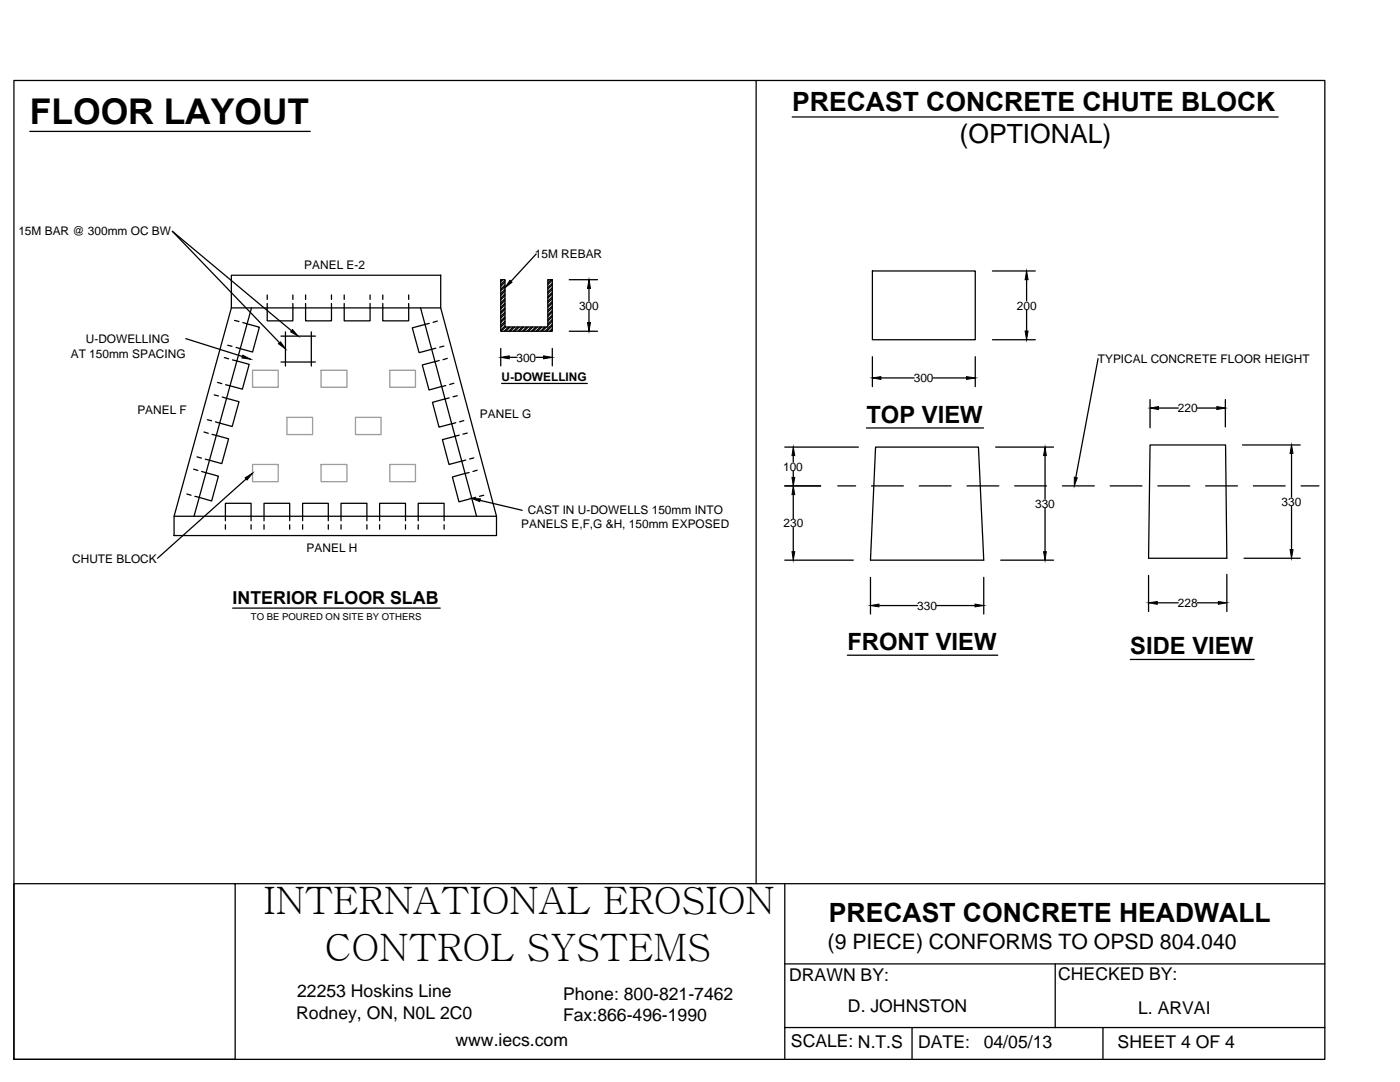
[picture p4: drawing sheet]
<svg xmlns="http://www.w3.org/2000/svg" width="279mm" height="216mm" viewBox="0 0 279 216" stroke-linecap="round" stroke-linejoin="round" font-family="sans-serif">
<!-- layer: 0 -->
<g fill="none" stroke="#000" stroke-width=".25">
<path d="M2.8 16.1h261.6v195.3h-261.6zM150.9 16.1v160.2M6 26.2h55.9M158.1 23.3h97M46.2 54.9h41.8v6.5h-41.8zM53.3 58.9v.8M58.4 58.9v.8M61 58.9v.8M66.2 58.9v.8M68.7 58.9v.8M73.9 58.9v.8M76.4 58.9v.8"/>
<path d="M81.6 58.9v.8M99.9 55.8h.9v9.4h8.5v-9.4h.9v10.3h-10.3zM100 55.8l-.1 .1M100.3 55.8l-.4 .4M100.8 56.3l-.9 .8M100.8 57.2l-.9 .8M100.8 58.1l-.9 .8M100.8 59l-.9 .8M100.8 59.9l-.9 .9M100.8 55.9l-.9 .9M100.8 56.9l-.9 .8M100.8 57.8l-.9 .8"/>
<path d="M100.8 58.6l-.9 .9M100.8 59.6l-.9 .8M107 50.7l-5 5.4M109.4 55.8l-.1 .1M110 55.8l-.7 .6M110.2 55.9l-.9 .9M110.2 56.8l-.9 .9M110.2 57.8l-.9 .8M110.2 58.6l-.9 .9M110.2 59.6l-.9 .8M110.2 56.5l-.9 .9M110.2 57.4l-.9 .9"/>
<path d="M110.2 58.3l-.9 .9M110.2 59.2l-.9 .9M113.6 55.8h5.6M117.5 57.5v2.6M174.1 54.1h20.5v13.7h-20.5zM198.1 54.1h8.5M204.9 55.8v4.2M37.1 67.6l11.3 3.5M42.7 78.8l.9 .2M43.4 76.3l.9 .3M44.4 79.2l3.3 1-1.4 4.9-3.3-.9M44.8 71.3l.8 .3"/>
<path d="M45.5 68.9l.8 .2M46.2 61.4l-11.5 41.6M46.4 71.8l3.3 .9-1.3 5-3.4-.9M46.8 63.9l.9 .2M48.5 64.4l3.3 .9-1.4 4.9-3.3-.9M50.2 61.4l-11.5 41.6M53.3 60.6v3.4h5.1v-3.4M56.1 67.1h6.8M56.1 72.2h6.8M57 66.2v6.8M58.2 66l-23.8-19.8 21.4 22.2M61 60.6v3.4h5.2v-3.4"/>
<path d="M62.1 66.2v6.8M68.7 60.6v3.4h5.2v-3.4M76.4 60.6v3.4h5.2v-3.4M83.9 61.4l11.2 41.6M84.8 64.7l-2.5 .7 1.3 5 2.6-.7M85.7 64.5l-.9 .2M86.8 72.2l-2.5 .6 1.3 5 2.6-.7M87 69.5l-.9 .2M87.3 64.1l-.9 .2M87.7 71.9l-.9 .3M88 61.4l11.1 41.6M88.6 69.1l-.9 .2"/>
<path d="M88.8 79.6l-2.5 .7 1.3 4.9 2.6-.6M89 76.9l-.9 .2M89.3 71.5l-.9 .3M89.6 79.4l-.8 .2M90.6 76.5l-.9 .2M91.3 79l-.9 .2M99.9 69.5v3.5M100.1 76.5h17.1M100.8 60.8l-.9 .9M100.8 61.7l-.9 .9M100.8 62.6l-.9 .9M100.8 63.5l-.9 .9"/>
<path d="M100.8 64.4l-.9 .9M100.8 60.5l-.9 .9M100.8 61.4l-.9 .8M100.8 62.3l-.9 .8M100.8 63.2l-.9 .9M100.8 64.1l-.9 .9M100.8 65l-.9 .9M100.9 65.2l-.9 .9M101.5 65.2l-.9 .9M101.6 71.3h1.6M101.8 65.2l-.8 .9M102.4 65.2l-.9 .9"/>
<path d="M102.7 65.2l-.9 .9M103.3 65.2l-.9 .9M103.6 65.2l-.8 .9M104.2 65.2l-.8 .9M104.5 65.2l-.8 .9M105.1 65.2l-.8 .9M105.4 65.2l-.8 .9M106 65.2l-.8 .9M106.3 65.2l-.8 .9M106.9 65.2l-.8 .9M107 71.3h1.5M107.3 65.2l-.9 .9"/>
<path d="M107.9 65.2l-.9 .9M108.1 65.2l-.8 .9M108.7 65.2l-.8 .9M109.1 65.2l-.9 .9M110.2 60.5l-.9 .8M110.2 61.4l-.9 .8M110.2 62.3l-.9 .8M110.2 63.2l-.9 .9M110.2 64.1l-.9 .9M110.2 65l-1.1 1.1M110.2 65.9l-.2 .2M110.2 60.1l-.9 .9"/>
<path d="M110.2 61.1l-.9 .8M110.2 61.9l-.9 .9M110.2 62.9l-.9 .8M110.2 63.8l-.9 .8M110.2 64.7l-1.4 1.4M110.2 65.6l-.5 .5M110.2 69.5v3.5M113.6 66.1h5.6M117.5 61.8v2.6M174.1 71.2v5.9M175.8 75.4h6.6M186.3 75.4h6.6"/>
<path d="M194.6 71.2v5.9M198.1 67.8h8.5M204.9 61.8v4.3M219.1 71.6l-4.4 23.7M229.5 79.7v5.7M244.5 79.7v5.5M37.3 98.6l.8 .2M38.6 93.6l.9 .3M39.3 91.2l.9 .2M40.2 94.1l3.4 .9-1.4 5-3.3-1M40.7 86.2l.9 .3M41.4 83.7l.8 .3"/>
<path d="M42.3 86.7l3.3 .9-1.3 4.9-3.3-.9M49.1 95.6l-17.7 15.8M90.8 87.1l-2.5 .6 1.3 5 2.5-.7M91 84.3l-.9 .3M91.6 86.8l-.9 .3M92.6 83.9l-.9 .3M92.8 94.5l-2.5 .7 1.3 4.9 2.5-.6M92.9 91.8l-.8 .2M93.2 86.4l-.8 .2M93.6 94.3l-.9 .2M94.6 91.4l-.9 .2M94.9 99.2l-.8 .3"/>
<path d="M95.2 93.8l-.8 .3M95.8 99.8l8.4 2M96.5 98.8l-.8 .2M156.6 89.2h14.7M156.6 97h7.2M158.3 90.9v1.3M158.3 94v1.3M158.3 98.7v4.8M167.2 97h3.6M172.9 85.4h23.4M173.9 97h6.4M174.7 89.2h20.6l1 22.6h-22.6z"/>
<path d="M183.5 97h6.3M193 97h6.3M198.7 89.2h11.6M202.5 97h6.4M208.6 90.9v8.7M212 97h6.4M221.6 97h6.3M229.5 88.8h15.1l.2 22.6h-15.6zM231.1 97h6.3M231.2 81.4h3.9M239 81.4h3.9M240.6 97h6.4"/>
<path d="M248 88.8h11.5M250.1 97h6.4M257.8 90.5v8.7M259.7 97h3.5M34.7 103h64.4v3.9h-64.4zM45 103.9v-3.5h5.1v3.5M45 104.7v.9M50.1 104.7v.9M52.7 103.9v-3.5h5.1v3.5M52.7 104.7v.9M57.8 104.7v.9M60.4 103.9v-3.5h5.1v3.5"/>
<path d="M60.4 104.7v.9M65.5 104.7v.9M68.1 103.9v-3.5h5.1v3.5M68.1 104.7v.9M73.2 104.7v.9M75.8 103.9v-3.5h5.1v3.5M75.8 104.7v.9M80.9 104.7v.9M83.5 103.9v-3.5h5.1v3.5M83.5 104.7v.9M88.6 104.7v.9M156.6 111.8h13.7"/>
<path d="M158.3 105.3v4.8M173.7 115.2v7.3M196.3 115.2v7.3M199.7 111.8h10.6M208.6 101.4v8.7M229.2 114.8v7.2M244.8 114.6v7.4M248.3 111.4h11.2M257.8 101v8.7M46.4 121.3h41.5M169.1 130.7h30M175.4 120.8h7.7"/>
<path d="M186.9 120.8h7.7M225.6 131.6h24.7M231 120.3h4.1M239 120.3h4.1M2.8 176.3h44.1v35.1h-44.1zM46.9 176.3h217.5M156.6 176.3v28.7M156.6 192.3h107.8M210.6 192.3v12.7M182 205h-25.4v6.4M220.1 205h-38.1v6.4M264.4 205h-44.3v6.4"/>
</g>
<g fill="#000" stroke="#000" stroke-width=".2">
<path d="M101.8 55.9l.4 .4-1.4 1.1zM117.5 55.8l.3 1.7h-.6zM204.9 54.1l.3 1.7h-.6zM48.5 70.9l1.5 .8-1.7-.3zM55.6 68.6l.4-.4 1 1.4zM58.4 65.8l1.1 1.3-1.5-.9zM99.9 71.3l1.7-.3v.6zM108.5 71l1.7 .3-1.7 .3zM117.2 64.4h.6l-.3 1.7zM174.1 75.4l1.7-.2v.5zM192.9 75.2l1.7 .2-1.7 .3zM204.6 66.1h.6l-.3 1.7z"/>
<path d="M48.9 95.3l1.5-.9-1.1 1.4zM158.3 89.2l.3 1.7h-.5zM158.1 95.3h.5l-.3 1.7zM158.3 97l.3 1.7h-.5zM208.6 89.2l.2 1.7h-.5zM214.4 95.2l.6 .1-.6 1.7zM229.5 81.4l1.7-.3v.6zM242.9 81.1l1.6 .3-1.6 .3zM257.8 88.8l.2 1.7h-.5zM94.1 99.5h1.8l-.2 .6zM158.1 110.1h.5l-.3 1.7zM208.3 110.1h.5l-.2 1.7z"/>
<path d="M257.5 109.7h.5l-.2 1.7zM173.7 120.8l1.7-.3v.6zM194.6 120.5l1.7 .3-1.7 .3zM229.2 120.3l1.8-.3v.6zM243.1 120l1.7 .3-1.7 .3z"/>
</g>
<path d="M50.4 73.9h5.1v3.4h-5.1zM64.1 73.9h5.1v3.4h-5.1zM77.8 73.9h5.1v3.4h-5.1zM50.4 92.7h5.1v3.4h-5.1zM57.3 83.3h5.1v3.4h-5.1zM64.1 92.7h5.1v3.4h-5.1zM70.9 83.3h5.2v3.4h-5.2zM77.8 92.7h5.1v3.4h-5.1z" fill="none" stroke="#989898" stroke-width=".25"/>
<g font-size="7.5">
<text x="52.6" y="182.5">INTERNATIONAL EROSION</text>
<text x="64.8" y="191.8">CONTROL SYSTEMS</text>
</g>
<text font-size="7.1" x="6" y="24.7">FLOOR LAYOUT</text>
<g font-size="5.3">
<text x="158.1" y="22.2">PRECAST CONCRETE CHUTE BLOCK</text>
<text x="191.5" y="28.6">(OPTIONAL)</text>
<text x="165.4" y="184">PRECAST CONCRETE HEADWALL</text>
</g>
<g font-size="4.7">
<text x="172.9" y="84.4">TOP VIEW</text>
<text x="169.1" y="129.7">FRONT VIEW</text>
<text x="225.6" y="130.6">SIDE VIEW</text>
</g>
<text font-size="4.2" x="165.2" y="189.4">(9 PIECE) CONFORMS TO OPSD 804.040</text>
<text font-size="3.6" x="46.4" y="120.6">INTERIOR FLOOR SLAB</text>
<g font-size="3.5">
<text x="157.5" y="195.7">DRAWN BY:</text>
<text x="211.2" y="195.6">CHECKED BY:</text>
<text x="59.1" y="203.3">Rodney, ON, N0L 2C0</text>
<text x="59.3" y="199">22253 Hoskins Line</text>
<text x="112.4" y="199.5">Phone: 800-821-7462</text>
<text x="112.4" y="203.7">Fax:866-496-1990</text>
<text x="169.2" y="201.9">D. JOHNSTON</text>
<text x="227.1" y="202.3">L. ARVAI</text>
<text x="90.9" y="208.6">www.iecs.com</text>
<text x="157.8" y="208.9">SCALE: N.T.S</text>
<text x="183.2" y="209.1">DATE:</text>
<text x="196.3" y="209.1">04/05/13</text>
<text x="223" y="209.1">SHEET 4 OF 4</text>
</g>
<g font-size="2.4">
<text x="3.7" y="46.8">15M BAR @ 300mm OC BW</text>
<text x="60.7" y="53.7">PANEL E-2</text>
<text x="106.8" y="51.5">15M REBAR</text>
<text x="115.6" y="61.8">300</text>
<text x="202.9" y="61.8">200</text>
<text x="14.1" y="71.3">AT 150mm SPACING</text>
<text x="17.1" y="68.5">U-DOWELLING</text>
<text x="100.1" y="76">U-DOWELLING</text>
<text x="103.1" y="72.2">300</text>
<text x="182.4" y="76.3">300</text>
<text x="219.1" y="72.4">TYPICAL CONCRETE FLOOR HEIGHT</text>
<text x="27.4" y="82.6">PANEL F</text>
<text x="95.8" y="83.4">PANEL G</text>
<text x="235.1" y="82.3">220</text>
<text x="156.3" y="93.9">100</text>
<text x="206.6" y="101.3">330</text>
<text x="255.8" y="100.9">330</text>
<text x="104" y="105.4">PANELS E,F,G &amp;H, 150mm EXPOSED</text>
<text x="105.3" y="102.5">CAST IN U-DOWELLS 150mm INTO</text>
<text x="156.4" y="105.2">230</text>
<text x="14.4" y="112.3">CHUTE BLOCK</text>
<text x="61.2" y="110.2">PANEL H</text>
<text x="183" y="121.7">330</text>
<text x="235.1" y="121.1">228</text>
</g>
<text font-size="1.9" x="50.1" y="123.7">TO BE POURED ON SITE BY OTHERS</text>
</svg>
